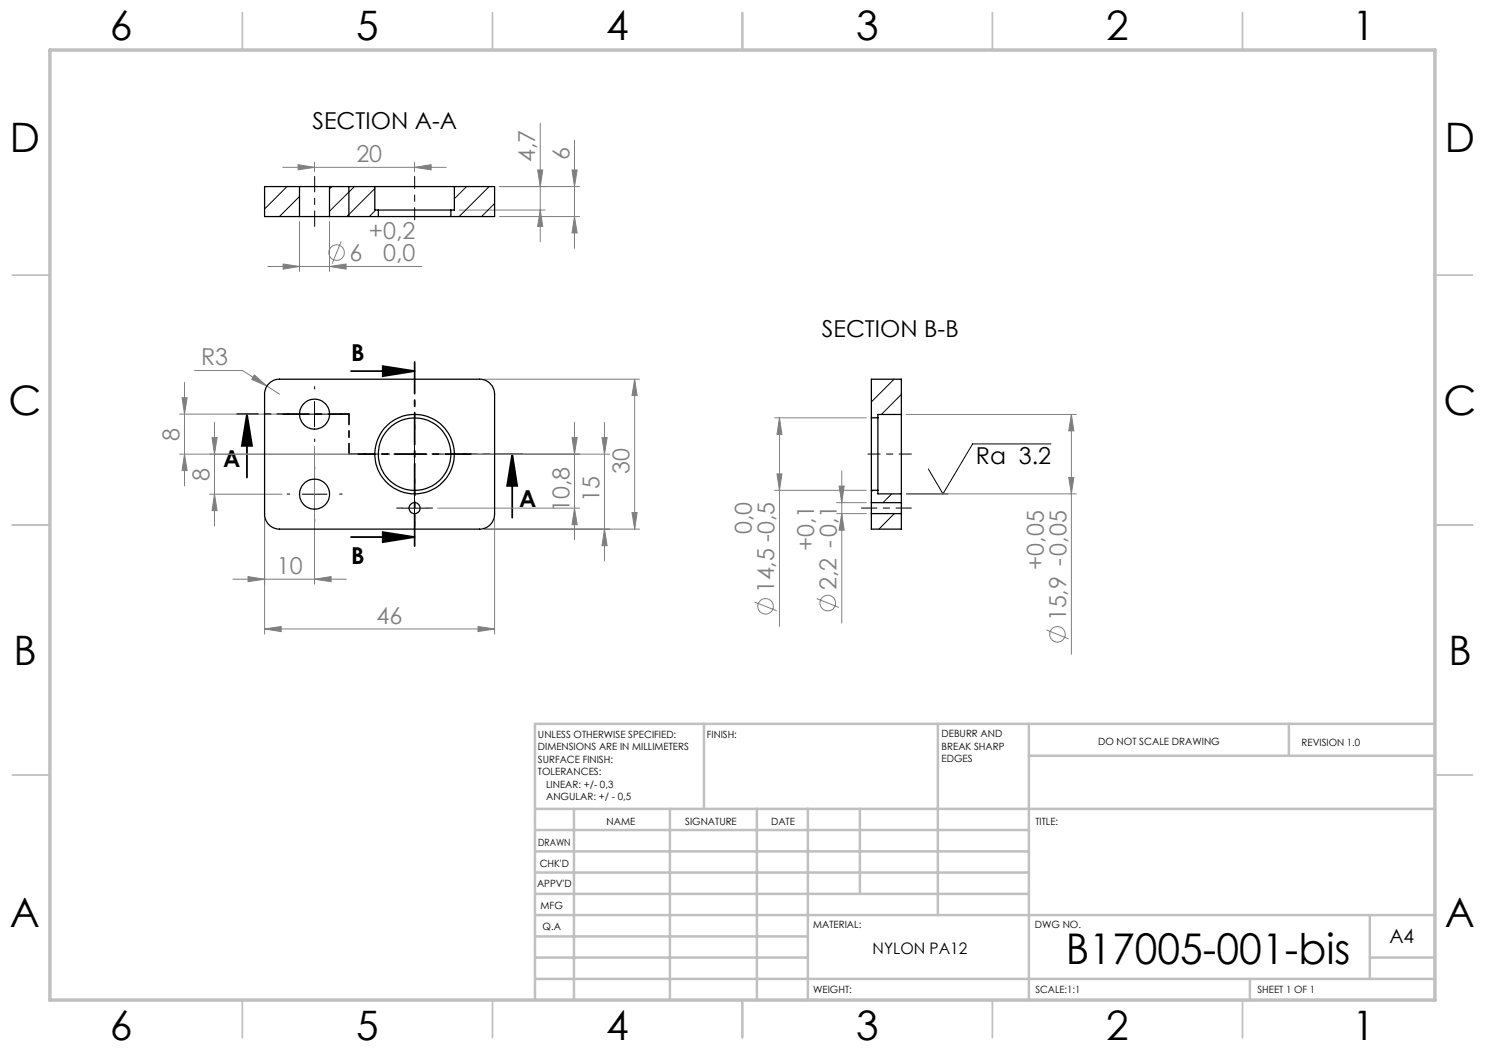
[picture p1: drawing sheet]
<svg xmlns="http://www.w3.org/2000/svg" width="297mm" height="210mm" viewBox="0 0 297 210" stroke-linecap="round" stroke-linejoin="round" font-family="sans-serif">
<g fill="none" stroke="#808080" stroke-width=".2">
<path d="M56.6 33.5h32.7M59.6 32.9l3.3 .6-3.3 .5zM62.9 32.4v1.9M82.9 33.5l3.3-.6v1.1zM82.9 32.4v1.9M99.9 37.3h16M107.5 34h1l-.4 3.3zM108.1 24.7v23.7M114.4 34h1l-.5 3.3zM114.9 28.1v21.6M53.6 53.3h30.7M56.6 52.8l3.3 .5-3.3 .5z"/>
<path d="M59.9 44.3v10M65.9 53.3l3.3-.5v1zM65.9 44.3v10M68.2 48.3l-1.8 4.4M91.9 42h17.1M99.9 43.3h16M108.1 42l.4 3.3h-1zM114.9 43.3l.5 3.3h-1zM36.4 79.5h1l-.5 3.3zM36.9 76.5v20.7M38.9 74.1h9.6l7.4 4.7M50.9 75l2.5 2.2-3.1-1.3z"/>
<path d="M96.9 75.8h31M126.9 75.8l.5 3.3h-1zM126.9 75.8v30M35.9 82.8h20.5M36.9 90.8l.5 3.3h-1zM41.9 98.8h14.5M42.4 87.5h1l-.5 3.3zM42.9 98.8l.5 3.3h-1zM42.9 84.5v20.7M62.9 89.3v27.5M71.5 90.8h-35.6M94.4 90.8h27.5"/>
<path d="M114.4 87.5h1l-.5 3.3zM114.9 84.5v23.5M120.4 87.5h1l-.5 3.3zM120.9 84.5v27.7M154.9 83.6h18.3M154.9 98.1h18.3M155.4 94.8h1l-.5 3.3zM155.9 83.6l.5 3.3h-1zM155.9 83.6v41.7M167.8 97.2h1l-.5 3.3zM168.3 94.2v30.4M181.3 82.9h34"/>
<path d="M181.3 98.8h34M213.7 95.5h1.1l-.5 3.3zM214.3 82.9l.5 3.3h-1.1zM214.3 82.9v48M46.6 115.8h22.7M49.6 115.3l3.3 .5-3.3 .5zM52.9 103.8v23M62.9 115.8l3.3-.5v1zM87.5 101.6h28.4M96.9 105.8h31M98.9 103.8v23M114.9 101.6l.5 3.3h-1z"/>
<path d="M120.9 105.8l.5 3.3h-1zM126.4 102.5h1l-.5 3.3zM163.3 119.7l4.5 1.8M167.3 100.5h5.9M167.3 102.7h5.9M168.3 102.7l.5 3.3h-1zM52.9 125.8l3.3-.5v1zM52.9 125.8h46M95.6 125.3l3.3 .5-3.3 .5zM150.9 120.4l4.4 1.8M209.3 126l4.4 1.8"/>
<circle cx="67.3" cy="50.5" r="1.56"/>
<circle cx="153.1" cy="121.3" r="1.56"/>
<circle cx="165.5" cy="120.6" r="1.55"/>
<circle cx="211.5" cy="126.9" r="1.55"/>
</g>
<path d="M70.2 74.2h12.7M76.6 73.2l6.3 1-6.3 1zM49.4 82.8l1 6.4h-2zM49.4 82.8v12.7M102.4 90.8l1 6.4h-2zM102.4 90.8v12.7M70.2 107.4h12.7M76.6 106.4l6.3 1-6.3 1z" fill="none" stroke="#000" stroke-width=".35"/>
<path d="M77.9 90.8h-5.4M82.9 85.8v-5.4M82.9 95.8v5.5M87.9 90.8h5.5" fill="none" stroke="#000" stroke-width=".2" stroke-dasharray="15.2 1.3 1.3 1.3" stroke-dashoffset="14.4"/>
<path d="M62.9 77.8v-.5M57.9 98.8h-.5M57.9 82.8h-.5M62.9 93.8v-.5M62.9 87.8v.5M67.9 98.8h.5M67.9 82.8h.5M82.9 99.1v-1.1M62.9 103.8v.5M80.4 101.6h-1.1M82.9 104.1v1.1M85.4 101.6h1.1" fill="none" stroke="#000" stroke-width=".2" stroke-dasharray="15.2 1.3 1.3 1.3"/>
<path d="M62.9 45.3v-10M172.3 101.6h10" fill="none" stroke="#000" stroke-width=".2" stroke-dasharray="15.2 1.3 1.3 1.3" stroke-dashoffset="12.1"/>
<path d="M82.9 44v-8.7M173.6 90.8h8.7" fill="none" stroke="#000" stroke-width=".2" stroke-dasharray="15.2 1.3 1.3 1.3" stroke-dashoffset="12.8"/>
<path d="M60.4 98.8h5M60.4 82.8h5M62.9 80.3v5M62.9 96.3v5M80.4 90.8h5M82.9 88.3v5M82.9 99.1v5M181.3 98.8h8.3M210.2 88.8h-15.7l-5.9 10-2.9-5M80.4 101.6h5" fill="none" stroke="#000" stroke-width=".2"/>
<path d="M104.5 90.8h-34.7" fill="none" stroke="#000" stroke-width=".35" stroke-dasharray="6.3 1.3 1.3 1.3" stroke-dashoffset="1.1"/>
<path d="M69.8 90.8v-8" fill="none" stroke="#000" stroke-width=".35" stroke-dasharray="6.3 1.3 1.3 1.3" stroke-dashoffset="4.3"/>
<path d="M69.8 82.8h-22.4" fill="none" stroke="#000" stroke-width=".35" stroke-dasharray="6.3 1.3 1.3 1.3" stroke-dashoffset="2.1"/>
<path d="M82.9 72.2v37.2" fill="none" stroke="#000" stroke-width=".35" stroke-dasharray="6.3 1.3 1.3 1.3" stroke-dashoffset="-.2"/>
<g fill="none" stroke="#c0c0c0" stroke-width=".35">
<path d="M48.5 2.5v7.5M98.5 2.5v7.5M148.5 2.5v7.5M198.5 2.5v7.5M248.5 2.5v7.5M2.5 55h7.5M287 55h7.5M2.5 105h7.5M287 105h7.5M2.5 155h7.5M287 155h7.5M48.5 200v7.5"/>
<path d="M98.5 200v7.5M148.5 200v7.5M198.5 200v7.5M248.5 200v7.5"/>
</g>
<g fill="none" stroke="#c0c0c0" stroke-width=".5">
<path d="M140.8 144.8v17M187.6 144.8v38.2M205.8 144.8v55.2M205.8 151.2h81.2M257.8 144.8v6.4M287 144.8h-180v55.2M107 161.8h180M107 178.8h98.8M107 174.5h98.8M107 170.3h98.8M107 166h98.8M114.8 161.8v38.2"/>
<path d="M134 161.8v38.2M151.4 161.8v38.2M161.6 161.8v38.2M172 161.8v17M107 195.8h180M107 191.5h54.6M107 187.3h54.6M107 183h180M250 195.8v4.2M274 191.5h13M274 183v12.8"/>
</g>
<path d="M10 10h277v190h-277z" fill="none" stroke="#c0c0c0" stroke-width=".7"/>
<g fill="#000">
<path d="M76.6 73.2l6.3 1-6.3 1zM76.6 106.4l6.3 1-6.3 1z"/>
<path d="M102.4 90.8l1 6.4h-2zM49.4 82.8l1 6.4h-2z"/>
</g>
<g fill="#808080">
<path d="M52.9 125.8l3.3-.5v1zM95.6 125.3l3.3 .5-3.3 .5zM49.6 115.3l3.3 .5-3.3 .5zM62.9 115.8l3.3-.5v1zM50.9 75l-.6 .9 3.1 1.3zM56.6 52.8l3.3 .5-3.3 .5zM65.9 53.3l3.3-.5v1zM59.6 32.9l3.3 .6-3.3 .5zM82.9 33.5l3.3-.6v1.1z"/>
<path d="M36.9 90.8l.5 3.3h-1zM36.4 79.5h1l-.5 3.3zM114.9 43.3l.5 3.3h-1zM114.4 34h1l-.5 3.3z"/>
<path d="M126.9 75.8l.5 3.3h-1zM126.4 102.5h1l-.5 3.3zM120.4 87.5h1l-.5 3.3zM120.9 105.8l.5 3.3h-1zM114.4 87.5h1l-.5 3.3zM114.9 101.6l.5 3.3h-1zM42.4 87.5h1l-.5 3.3zM42.9 98.8l.5 3.3h-1zM107.5 34h1l-.4 3.3zM108.1 42l.4 3.3h-1zM214.3 82.9l.5 3.3h-1.1zM213.7 95.5h1.1l-.5 3.3zM167.8 97.2h1l-.5 3.3zM168.3 102.7l.5 3.3h-1zM155.9 83.6l.5 3.3h-1zM155.4 94.8h1l-.5 3.3z"/>
</g>
<g fill="none" stroke="#000" stroke-width=".25">
<path d="M59.9 37.3h6M59.9 37.3h-7v6h7M59.9 37.3v6M65.9 37.3h9.1M65.9 37.3v6M69.8 37.3v6M75 37.3h15.9M75 37.3v4.7h.7M90.9 37.3h8v6h-8.7M90.9 37.3v4.7h-.7M59.9 43.3h6M65.9 43.3h9.8"/>
<path d="M75.7 42h14.5M75.7 43.3h14.5M75.7 42v1.3M90.2 42v1.3M54 76.5l.9-.5 .7-.2h40.3a3 3 0 0 1 3 3v24a3 3 0 0 1-3 3h-40a3 3 0 0 1-3-3v-24a2.94 2.94 0 0 1 1.1-2.3zM174.3 83.6v14.5M174.3 98.1v2.4M174.3 98.1h1.3M174.3 83.6h1.3M175.6 83.6v14.5M175.6 98.1v.7h4.7M180.3 82.9v15.9"/>
<path d="M180.3 82.9v-7.1h-6v7.8M180.3 98.8v1.7M180.3 82.9h-4.7v.7M174.3 100.5v2.2M174.3 102.7v3.1h6v-3.1M174.3 102.7h6M174.3 100.5h6M180.3 100.5v2.2"/>
<circle cx="62.9" cy="98.8" r="3"/>
<circle cx="62.9" cy="82.8" r="3"/>
<circle cx="82.9" cy="90.8" r="7.2"/>
<circle cx="82.9" cy="90.8" r="7.9"/>
<circle cx="82.9" cy="101.6" r="1.1"/>
</g>
<g fill="none" stroke="#000" stroke-width=".2">
<path d="M57.4 37.3l-4.5 4.5M59.9 39.3l-4 4M66.4 37.3l-.5 .5M70.9 37.3l-5 5M75 37.7l-5.6 5.6M93.3 37.3l-2.4 2.4M97.8 37.3l-6 6M75.1 42l-1.2 1.3M98.9 40.7l-2.6 2.6M174.3 75.8v.1M178.8 75.8l-4.5 4.6M180.3 78.9l-4 4"/>
<path d="M174.6 98.1l-.3 .2M178.3 98.8l-1.7 1.7M174.4 102.7l-.1 .2M178.9 102.7l-3.1 3.1"/>
</g>
<text font-size="8.5" x="213.1" y="192.7">B17005-001-bis</text>
<g font-size="8.1">
<text x="22" y="8">6</text>
<text x="71.2" y="8">5</text>
<text x="121.2" y="8">4</text>
<text x="171.3" y="8">3</text>
<text x="221.3" y="8">2</text>
<text x="270.5" y="8">1</text>
<text x="2" y="30.5">D</text>
<text x="289" y="30.5">D</text>
<text x="1.7" y="83">C</text>
<text x="288.7" y="83">C</text>
<text x="2.7" y="133">B</text>
<text x="289.7" y="133">B</text>
<text x="2" y="185.5">A</text>
<text x="289" y="185.5">A</text>
<text x="22" y="208">6</text>
<text x="71.2" y="208">5</text>
<text x="121.2" y="208">4</text>
<text x="171.3" y="208">3</text>
<text x="221.3" y="208">2</text>
<text x="270.5" y="208">1</text>
</g>
<g font-size="4.7">
<text x="62.5" y="25.9">SECTION A-A</text>
<text x="164.4" y="67.3">SECTION B-B</text>
<text x="70.2" y="72.2">B</text>
<text x="44.6" y="93.5">A</text>
<text x="195.2" y="92.7">Ra 3.2</text>
<text x="103.8" y="101.5">A</text>
<text x="70.2" y="112.7">B</text>
</g>
<g font-size="4.7" fill="#808080">
<text x="71.3" y="32.4">20</text>
<text x="107" y="32.4" transform="rotate(-90 107 32.4)">4,7</text>
<text x="113.9" y="32" transform="rotate(-90 113.9 32)">6</text>
<text x="73.8" y="47.7">+0,2</text>
<text x="69.9" y="52.2">6</text>
<text x="76.6" y="52.3">0,0</text>
<text x="40.2" y="73.1">R3</text>
<text x="35.9" y="88.1" transform="rotate(-90 35.9 88.1)">8</text>
<text x="125.9" y="94.9" transform="rotate(-90 125.9 94.9)">30</text>
<text x="41.9" y="96.1" transform="rotate(-90 41.9 96.1)">8</text>
<text x="119.9" y="100.5" transform="rotate(-90 119.9 100.5)">15</text>
<text x="113.9" y="102.4" transform="rotate(-90 113.9 102.4)">10,8</text>
<text x="150.4" y="106.8" transform="rotate(-90 150.4 106.8)">0,0</text>
<text x="162.8" y="110.3" transform="rotate(-90 162.8 110.3)">+0,1</text>
<text x="208.7" y="113.9" transform="rotate(-90 208.7 113.9)">+0,05</text>
<text x="55.4" y="114.8">10</text>
<text x="154.8" y="118.7" transform="rotate(-90 154.8 118.7)">14,5 -0,5</text>
<text x="167.3" y="118" transform="rotate(-90 167.3 118)">2,2 -0,1</text>
<text x="75.3" y="124.8">46</text>
<text x="213.2" y="124.3" transform="rotate(-90 213.2 124.3)">15,9 -0,05</text>
</g>
<text font-size="3.9" x="277.9" y="188.5">A4</text>
<text font-size="3.2" x="174.5" y="190.9">NYLON PA12</text>
<g font-size="2">
<text x="107.6" y="147.6">UNLESS OTHERWISE SPECIFIED:</text>
<text x="141.4" y="147.6">FINISH:</text>
<text x="188.3" y="147.5">DEBURR AND</text>
<text x="188.3" y="150">BREAK SHARP</text>
<text x="219.6" y="149">DO NOT SCALE DRAWING</text>
<text x="260.3" y="149.2">REVISION 1.0</text>
<text x="107.6" y="150.1">DIMENSIONS ARE IN MILLIMETERS</text>
<text x="107.6" y="152.6">SURFACE FINISH:</text>
<text x="107.6" y="155.1">TOLERANCES:</text>
<text x="188.3" y="152.5">EDGES</text>
<text x="109.2" y="157.6">LINEAR: +/- 0,3</text>
<text x="109.2" y="160.1">ANGULAR: +/ - 0,5</text>
<text x="121.3" y="165">NAME</text>
<text x="137" y="164.9">SIGNATURE</text>
<text x="154.2" y="164.9">DATE</text>
<text x="207.1" y="164.9">TITLE:</text>
<text x="107.6" y="169.1">DRAWN</text>
<text x="107.9" y="173.3">CHK'D</text>
<text x="107.4" y="177.4">APPV'D</text>
<text x="108.1" y="181.8">MFG</text>
<text x="108.5" y="186">Q.A</text>
<text x="162.6" y="185.5">MATERIAL:</text>
<text x="207" y="185.5">DWG NO.</text>
<text x="162.6" y="198.5">WEIGHT:</text>
<text x="207.1" y="198.6">SCALE:1:1</text>
<text x="251.5" y="198.6">SHEET 1 OF 1</text>
</g>
</svg>
